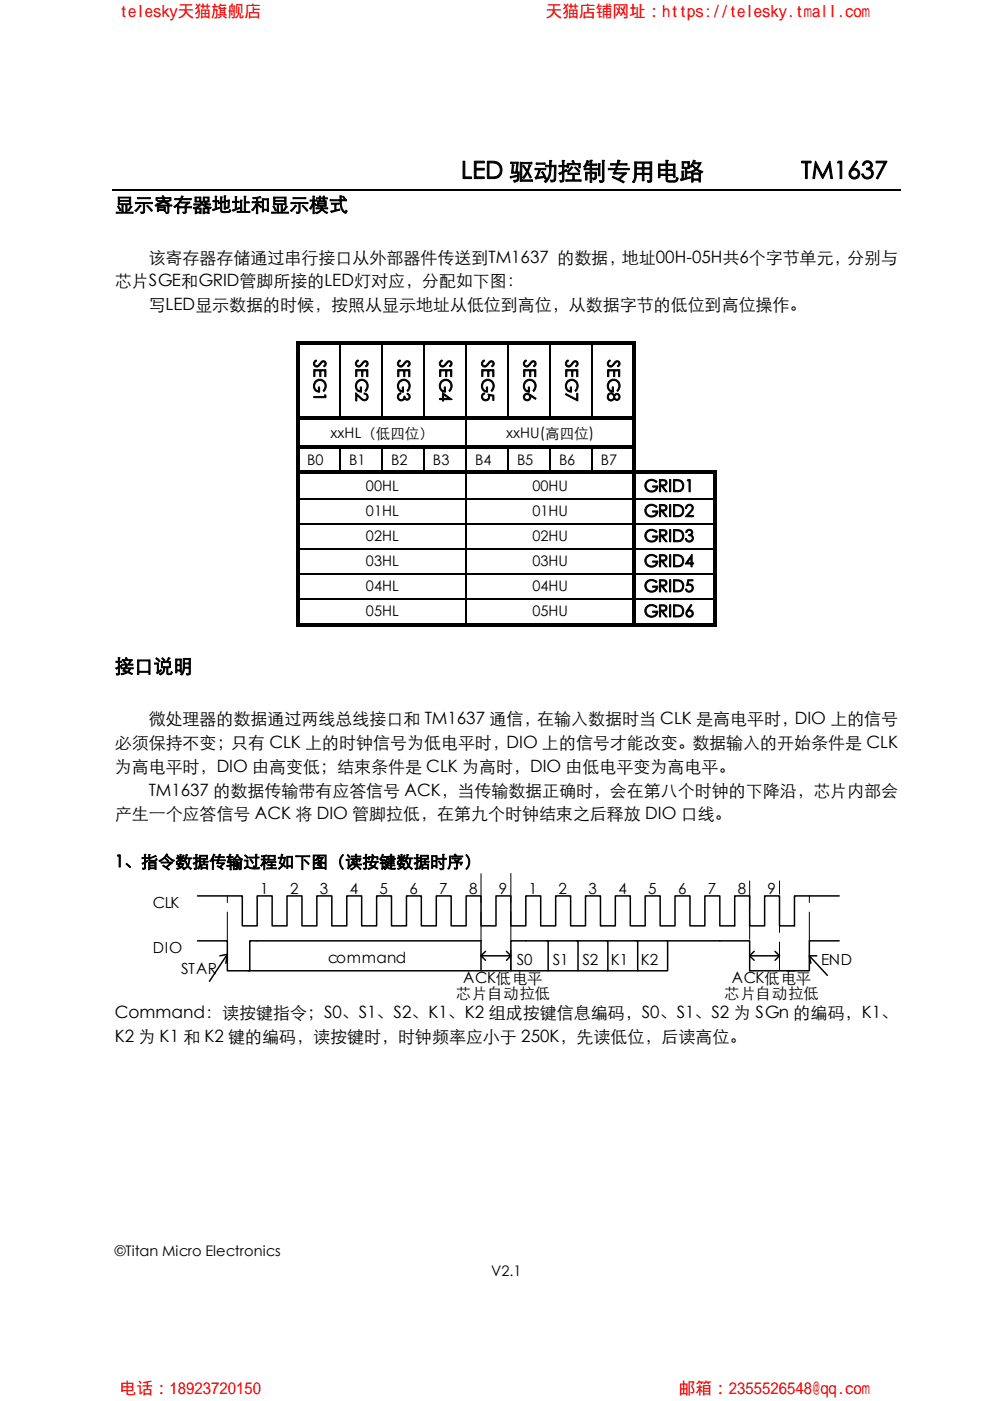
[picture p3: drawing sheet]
<svg xmlns="http://www.w3.org/2000/svg" width="210mm" height="297mm" viewBox="0 0 210 297" stroke-linecap="round" stroke-linejoin="round" font-family="sans-serif">
<g fill="none" stroke="#000" stroke-width=".25">
<path d="M23.8 40.3h167.2M90 73.2v15M98.9 73.2v15M107.8 73.2v15M116.7 73.2v15M125.6 73.2v15M90 95.2v4.6M98.9 89v5.4M98.9 95.2v4.6M107.8 95.2v4.6M116.7 95.2v4.6M125.6 95.2v4.6"/>
<path d="M98.9 100.5v5.1M98.9 105.8v5.1M98.9 111.1v5.1M98.9 116.5v5M63.7 121.6h35.1M63.7 126.9h35.1M98.9 121.8v5M98.9 127.1v5M99 121.6h35.1M99 126.9h35.1M134.9 121.6h16.3M134.9 126.9h16.3"/>
</g>
<g fill="#000">
<path d="M62.9 72.4h.8v.8h-.8zM62.9 72.4h9.2v.8h-9.2zM72.1 73.2h.2zM72.1 72.4h8.9v.8h-8.9zM81 73.2h.2zM81 72.4h8.9v.8h-8.9zM89.9 73.2h.2zM89.9 72.4h8.9v.8h-8.9zM98.8 73.2h.2zM98.8 72.4h8.9v.8h-8.9zM107.7 73.2h.2zM107.7 72.4h8.9v.8h-8.9z"/>
<path d="M116.6 73.2h.2zM116.6 72.4h8.9v.8h-8.9zM125.5 73.2h.2zM125.5 72.4h8.6v.8h-8.6zM134.1 72.4h.8v.8h-.8zM62.9 73.2h.8v15h-.8zM62.9 88.2h.8v.8h-.8zM62.9 89h.8v5.4h-.8zM62.9 94.4h.8v.8h-.8zM62.9 95.2h.8v4.6h-.8zM63.7 88.2h35.1v.8h-35.1zM63.7 94.4h8.4v.8h-8.4z"/>
<path d="M72.1 95.2h.2zM72.1 94.4h8.9v.8h-8.9zM81 95.2h.2zM81 94.4h8.9v.8h-8.9zM89.9 95.2h.2zM89.9 94.4h8.9v.8h-8.9zM98.8 89h.2zM98.8 88.2h35.3v.8h-35.3zM98.8 95.2h.2zM98.8 94.4h8.9v.8h-8.9zM107.7 95.2h.2zM107.7 94.4h8.9v.8h-8.9z"/>
<path d="M116.6 95.2h.2zM116.6 94.4h8.9v.8h-8.9zM125.5 95.2h.2zM125.5 94.4h8.6v.8h-8.6zM134.1 73.2h.8v15h-.8zM134.1 88.2h.8v.8h-.8zM134.1 89h.8v5.4h-.8zM134.1 94.4h.8v.8h-.8zM134.1 95.2h.8v4.6h-.8zM62.9 99.8h.8v.7h-.8zM62.9 100.5h.8v5.1h-.8zM62.9 105.6h.8v.2h-.8z"/>
<path d="M62.9 105.8h.8v5.1h-.8zM62.9 110.9h.8v.2h-.8zM62.9 111.1h.8v5.1h-.8zM62.9 116.2h.8v.3h-.8zM63.7 99.8h35.1v.7h-35.1zM98.8 100.5h.2zM98.8 99.8h35.3v.7h-35.3zM98.8 105.6h.2v.2h-.2zM98.8 110.9h.2v.2h-.2zM98.8 116.2h.2v.3h-.2zM134.1 99.8h.8v.7h-.8zM134.1 100.5h.8v5.1h-.8z"/>
<path d="M134.1 105.6h.8v.2h-.8zM134.1 105.8h.8v5.1h-.8zM134.1 110.9h.8v.2h-.8zM134.1 111.1h.8v5.1h-.8zM134.1 116.2h.8v.3h-.8zM134.9 99.8h16.3v.7h-16.3zM151.2 99.8h.7v.7h-.7zM151.2 100.5h.7v5.1h-.7zM151.2 105.6h.7v.2h-.7zM151.2 105.8h.7v5.1h-.7zM151.2 110.9h.7v.2h-.7zM151.2 111.1h.7v5.1h-.7z"/>
<path d="M151.2 116.2h.7v.3h-.7zM62.9 116.5h.8v5h-.8zM62.9 121.5h.8v.3h-.8zM62.9 121.8h.8v5h-.8zM62.9 126.8h.8v.3h-.8zM62.9 127.1h.8v5.8h-.8zM62.9 132.1h35.9v.8h-35.9zM98.8 121.5h.2v.3h-.2zM98.8 126.8h.2v.3h-.2zM98.8 132.1h35.3v.8h-35.3zM134.1 116.5h.8v5h-.8zM134.1 121.5h.8v.3h-.8z"/>
<path d="M134.1 121.8h.8v5h-.8zM134.1 126.8h.8v.3h-.8zM134.1 127.1h.8v5.8h-.8zM134.9 132.1h16.3v.8h-16.3zM151.2 116.5h.7v5h-.7zM151.2 121.5h.7v.3h-.7zM151.2 121.8h.7v5h-.7zM151.2 126.8h.7v.3h-.7zM151.2 127.1h.7v5.8h-.7zM151.2 132.1h.7v.8h-.7z"/>
</g>
<g fill="none" stroke="#000" stroke-width=".23">
<path d="M72.2 73.2v15M81.1 73.2v15M72.2 95.2v4.6M81.1 95.2v4.6M63.7 105.7h35.1M63.7 111h35.1M63.7 116.3h35.1M99 105.7h35.1M99 111h35.1M99 116.3h35.1M134.9 105.7h16.3M134.9 111h16.3"/>
<path d="M134.9 116.3h16.3"/>
</g>
<g fill="none" stroke="#000" stroke-width=".32">
<path d="M41.9 199.5h6.3v6.3h4.8v-6.3h49v6.3h-49.3M116 199.5h.3v6.3M122.3 199.5h.3v6.3M128.6 199.5h.3v6.3M135 199.5h.3v6.3M141.6 199.5h17.4v6.3h9.5M178 199.5h-6.3v6.3h-4.8M178 189.9h-9.5v6.4h-3.2v-6.4h-3.1v6.4h-3.2v-6.4h-3.2v6.4h-3.1v-6.3h-3.2v6.3h-3.2v-6.3h-3.1v6.3h-3.2v-6.3h-3.2v6.3h-3.1v-6.3h-3.2v6.3h-3.1v-6.3h-3.2v6.3h-3.2v-6.3h-3.1v6.3h-3.2v-6.3h-3.2v6.3h-3.1v-6.3h-3.2v6.3h-3.2v-6.3h-3.1v6.3h-3.2v-6.3h-3.2v6.3h-3.1v-6.3h-3.2v6.3h-3.2v-6.3h-3.1v6.3h-3.2v-6.3h-3.1v6.3h-3.2v-6.3h-3.2v6.3h-3.1v-6.3h-3.2v6.3h-3.2v-6.3h-3.2v6.3h-3.1v-6.3h-9.5M46.6 202.7l1.6-.4-.3 1.9M48.2 202.3l-3.8 5.7M102 205.8h6.4v-6.3h33.2v6.3h-33.2M102 202.7h6.4"/>
<path d="M103 201.7l-1 .9 1 1M107.4 201.7l1 .9-1 1M159 202.7h6.3M160 201.7l-1 .9 1 1M164.4 201.7l.9 .9-.9 1M171.7 202.7l3.8 4.1M173.2 202.7h-1.5l.3 1.5"/>
</g>
<path d="M48.2 199.5v-9.6M102 199.5v-14.3M108.4 185.2v20.6M159 186.8v12.4M171.7 199.5v-9.6M165.3 205.8v-19" fill="none" stroke="#000" stroke-width=".21" stroke-dasharray="6.1 2"/>
<g font-size="5.1">
<text x="97.8" y="37.9">LED 驱动控制专用电路</text>
<text x="169.9" y="37.9">TM1637</text>
</g>
<g font-size="4.1">
<text x="24.3" y="44.6">显示寄存器地址和显示模式</text>
<text x="24.3" y="142.5">接口说明</text>
</g>
<g font-size="3.6">
<text x="31.5" y="55.7">该寄存器存储通过串行接口从外部器件传送到TM1637 的数据，地址00H-05H共6个字节单元，分别与</text>
<text x="24.3" y="60.7">芯片SGE和GRID管脚所接的LED灯对应，分配如下图：</text>
<text x="31.5" y="65.8">写LED显示数据的时候，按照从显示地址从低位到高位，从数据字节的低位到高位操作。</text>
<text x="66.5" y="76.3" transform="rotate(90 66.5 76.3)">SEG1</text>
<text x="75.4" y="76.3" transform="rotate(90 75.4 76.3)">SEG2</text>
<text x="84.4" y="76.3" transform="rotate(90 84.4 76.3)">SEG3</text>
<text x="93.2" y="76.3" transform="rotate(90 93.2 76.3)">SEG4</text>
<text x="102.2" y="76.3" transform="rotate(90 102.2 76.3)">SEG5</text>
<text x="111.1" y="76.3" transform="rotate(90 111.1 76.3)">SEG6</text>
<text x="120" y="76.3" transform="rotate(90 120 76.3)">SEG7</text>
<text x="128.9" y="76.3" transform="rotate(90 128.9 76.3)">SEG8</text>
<text x="136.4" y="104.3">GRID1</text>
<text x="136.4" y="109.6">GRID2</text>
<text x="136.4" y="114.9">GRID3</text>
<text x="136.4" y="120.2">GRID4</text>
<text x="136.4" y="125.5">GRID5</text>
<text x="136.4" y="130.8">GRID6</text>
<text x="31.5" y="153.5">微处理器的数据通过两线总线接口和 TM1637 通信，在输入数据时当 CLK 是高电平时，DIO 上的信号</text>
<text x="24.3" y="158.6">必须保持不变；只有 CLK 上的时钟信号为低电平时，DIO 上的信号才能改变。数据输入的开始条件是 CLK</text>
<text x="24.3" y="163.6">为高电平时，DIO 由高变低；结束条件是 CLK 为高时，DIO 由低电平变为高电平。</text>
<text x="24.3" y="173.7">产生一个应答信号 ACK 将 DIO 管脚拉低，在第九个时钟结束之后释放 DIO 口线。</text>
<text x="31.5" y="168.7">TM1637 的数据传输带有应答信号 ACK，当传输数据正确时，会在第八个时钟的下降沿，芯片内部会</text>
<text x="24.3" y="183.8">1、指令数据传输过程如下图（读按键数据时序）</text>
<text x="24.3" y="215.9">Command：读按键指令；S0、S1、S2、K1、K2 组成按键信息编码，S0、S1、S2 为 SGn 的编码，K1、</text>
<text x="24.3" y="221">K2 为 K1 和 K2 键的编码，读按键时，时钟频率应小于 250K，先读低位，后读高位。</text>
</g>
<g font-size="3.5" fill="#f00">
<text x="25.4" y="3.5">telesky天猫旗舰店</text>
<text x="115.8" y="3.5">天猫店铺网址：https://telesky.tmall.com</text>
<text x="25.4" y="295.5">电话：18923720150</text>
<text x="144" y="295.5">邮箱：2355526548@qq.com</text>
</g>
<g font-size="3.2">
<text x="55.2" y="189.6">1</text>
<text x="61.5" y="189.6">2</text>
<text x="67.9" y="189.6">3</text>
<text x="74.2" y="189.6">4</text>
<text x="80.5" y="189.6">5</text>
<text x="86.8" y="189.6">6</text>
<text x="93.2" y="189.6">7</text>
<text x="99.5" y="189.6">8</text>
<text x="105.8" y="189.6">9</text>
<text x="112.2" y="189.6">1</text>
<text x="118.5" y="189.6">2</text>
<text x="124.8" y="189.6">3</text>
<text x="131.2" y="189.6">4</text>
<text x="137.5" y="189.6">5</text>
<text x="143.8" y="189.6">6</text>
<text x="150.2" y="189.6">7</text>
<text x="156.5" y="189.6">8</text>
<text x="162.8" y="189.6">9</text>
<text x="32.4" y="192.4">CLK</text>
<text x="32.4" y="202">DIO</text>
<text x="38.4" y="206.4">STAR</text>
<text x="69.4" y="204.2">command</text>
<text x="98.2" y="208.3">ACK低电平</text>
<text x="109.6" y="204.5">S0</text>
<text x="117.2" y="204.5">S1</text>
<text x="123.6" y="204.5">S2</text>
<text x="129.6" y="204.5">K1</text>
<text x="135.9" y="204.5">K2</text>
<text x="155.2" y="208.3">ACK低电平</text>
<text x="174.2" y="204.5">END</text>
<text x="96.7" y="211.5">芯片自动拉低</text>
<text x="153.6" y="211.5">芯片自动拉低</text>
</g>
<g font-size="3.1">
<text x="70.1" y="92.8">xxHL（低四位）</text>
<text x="107.4" y="92.8">xxHU(高四位)</text>
<text x="65.2" y="98.5">B0</text>
<text x="74" y="98.5">B1</text>
<text x="82.9" y="98.5">B2</text>
<text x="91.8" y="98.5">B3</text>
<text x="100.8" y="98.5">B4</text>
<text x="109.7" y="98.5">B5</text>
<text x="118.6" y="98.5">B6</text>
<text x="127.5" y="98.5">B7</text>
<text x="77.6" y="104.1">00HL</text>
<text x="112.9" y="104.1">00HU</text>
<text x="77.6" y="109.4">01HL</text>
<text x="112.9" y="109.4">01HU</text>
<text x="77.6" y="114.7">02HL</text>
<text x="112.9" y="114.7">02HU</text>
<text x="77.6" y="120">03HL</text>
<text x="77.6" y="125.3">04HL</text>
<text x="112.9" y="120">03HU</text>
<text x="112.9" y="125.3">04HU</text>
<text x="77.6" y="130.6">05HL</text>
<text x="112.9" y="130.6">05HU</text>
<text x="24.3" y="266.2">©Titan Micro Electronics</text>
<text x="104.2" y="270.5">V2.1</text>
</g>
</svg>
